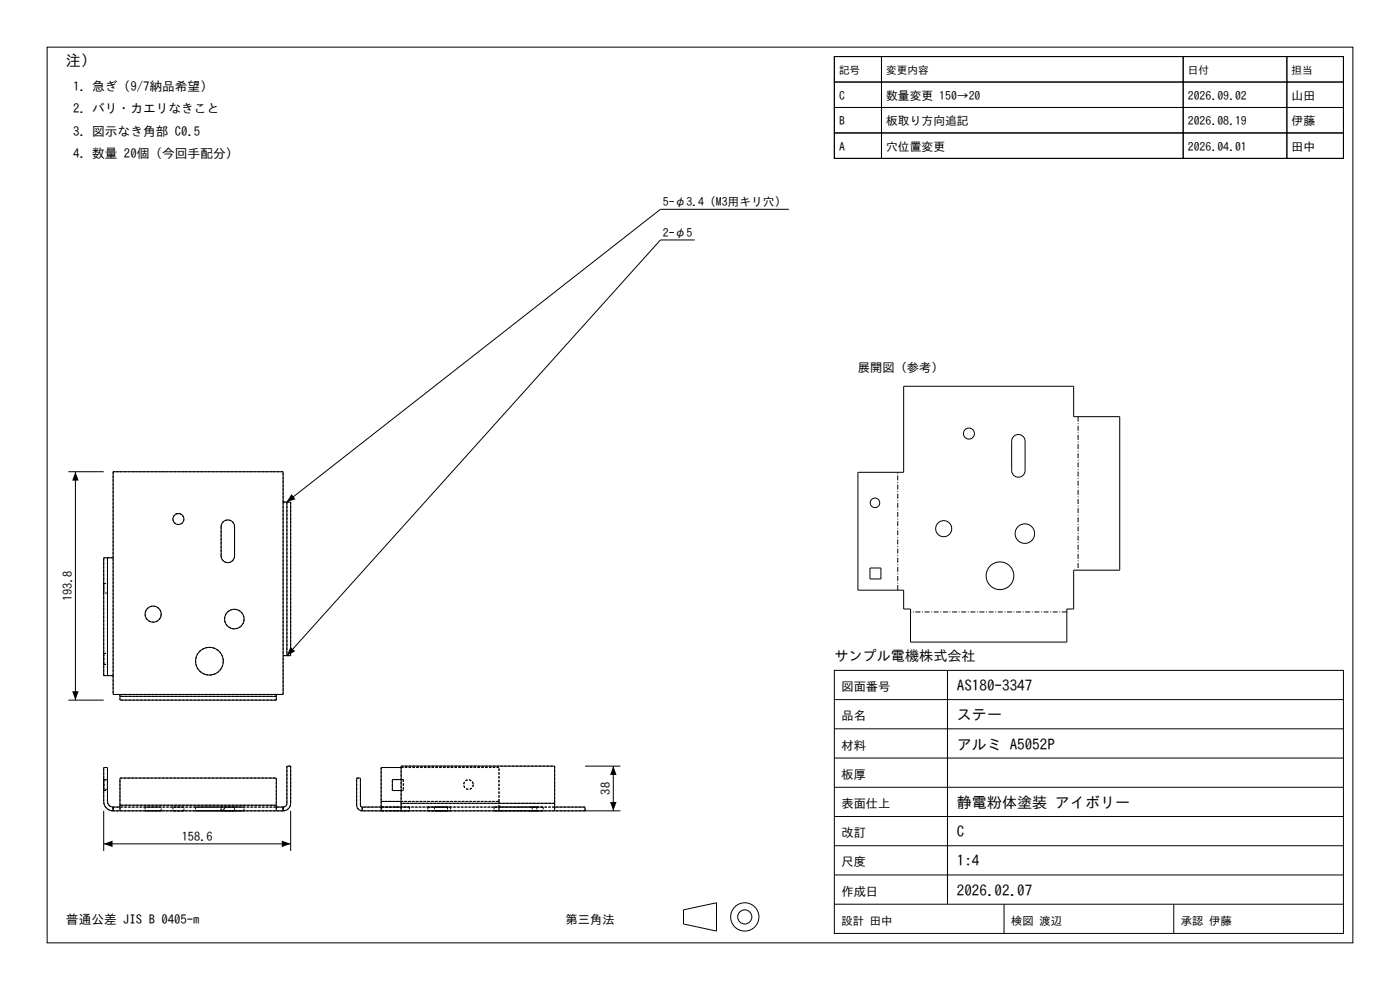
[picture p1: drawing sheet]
<svg xmlns="http://www.w3.org/2000/svg" width="297mm" height="210mm" viewBox="0 0 297 210" stroke-linecap="round" stroke-linejoin="round" font-family="sans-serif">
<g fill="none" stroke="#000" stroke-width=".21">
<path d="M10 10h277v190h-277zM177 12h10v5.4h-10zM177 17.4h10v5.4h-10zM177 12h108v21.6h-108zM187 12h64v5.4h-64zM187 17.4h64v5.4h-64zM251 12h22v5.4h-22zM251 17.4h22v5.4h-22zM273 12h12v5.4h-12zM273 17.4h12v5.4h-12zM177 22.8h10v5.4h-10zM177 28.2h10v5.4h-10z"/>
<path d="M187 22.8h64v5.4h-64zM187 28.2h64v5.4h-64zM251 22.8h22v5.4h-22zM251 28.2h22v5.4h-22zM273 22.8h12v5.4h-12zM273 28.2h12v5.4h-12zM147.4 50.9h-7.3l-79.2 88.2M167.4 44.4h-27.3l-79.3 62.1M191.7 81.9h36.1v6.5h9.7v32.5h-9.7v8.3h-1.5v7h-33.1v-7h-1.5v-4h-9.7v-25h9.7zM215 92.6a1.42 1.42 0 0 1 1.6-.3 1.42 1.42 0 0 1 .9 1.3v6.2a1.42 1.42 0 0 1-1.5 1.4 1.42 1.42 0 0 1-1.4-1.4v-6.2l.1-.6zM14.5 100.1h7.5M16 100.1v48.4"/>
<path d="M22.8 118.3h1.2M22.8 118.3h-.8v25h.8M22.8 118.3v25M24 100.1h36.1v47.2h-36.1zM47.3 110.7a1.42 1.42 0 0 1 1.6-.3 1.42 1.42 0 0 1 .9 1.3v6.2a1.42 1.42 0 0 1-1.5 1.5 1.42 1.42 0 0 1-1.4-1.5v-6.2zM60.1 106.5h.8M60.9 106.5h.8v32.6h-.8M60.9 106.5v32.6M60.1 139.1h.8M184.6 120.5h2.3v2.3h-2.3zM14.5 148.5h7.5M22.8 143.3h1.2"/>
<path d="M25.4 147.3v.4M25.4 147.7v.8h33.2v-.8M25.4 147.7h33.2M58.6 147.3v.4M177 142.2h108v55.8h-108zM177 154.6h108M177 148.4h108M201 142.2v49.6M22 172v8.5M22 179h39.7M24 171.2a1.2 1.2 0 0 1-1.2-1.2v-7.2h-.8v7.2a2 2 0 0 0 2 2M24 172h36.1"/>
<path d="M24 171.2h1.4M24 171.2v.8M25.4 170.8v1.2M25.4 170.8h33.2M25.4 170.8v-5.8h33.2v5.8M58.6 170.8v1.2M58.6 171.2h1.5M60.1 171.2l.4-.2 .4-.6v-7.9h.8l-.1 8.3-.5 .9-1 .3M60.1 171.2v.8M61.7 172v8.5M76.9 171.2l-.3-.1-.1-.3v-5.8h-.8v5.8a1.2 1.2 0 0 0 1.2 1.2M76.9 172h54.7"/>
<path d="M76.9 171.2h8.2M76.9 171.2v.8M80.9 170v1.2M80.9 170h4.2M85.1 170.4v1.6M85.1 170.4v-7.9h32.6v7.9M85.1 162.8h-4.2v7.2M85.1 170.4h32.6M85.1 165.4h-1.9v2.3h1.9M117.7 170.4v1.6M117.7 171.2h6.4v.8M124.1 162.5h7.5"/>
<path d="M130.1 162.5v9.5M177 179.4h108M177 173.2h108M177 167h108M177 160.8h108M145 193l7-1.5v6l-7-1.5zM177 191.8h108M177 185.6h108M213 191.8v6.2M249 191.8v6.2"/>
<circle cx="205.6" cy="92" r="1.17"/>
<circle cx="37.8" cy="110.1" r="1.17"/>
<circle cx="185.6" cy="106.7" r="1.01"/>
<circle cx="200.2" cy="112.1" r="1.71"/>
<circle cx="217.4" cy="113.2" r="2.07"/>
<circle cx="32.5" cy="130.3" r="1.71"/>
<circle cx="49.7" cy="131.3" r="2.07"/>
<circle cx="212.1" cy="122.1" r="2.94"/>
<circle cx="44.4" cy="140.3" r="2.94"/>
<circle cx="158" cy="194.5" r="3"/>
<circle cx="158" cy="194.5" r="1.5"/>
</g>
<g fill="none" stroke="#000" stroke-width=".21" stroke-dasharray=".5 .3" stroke-linecap="butt">
<path d="M24 100.1v18.2M24 118.3h-2M39 110.1a1.17 1.17 0 0 1-1.6 1.1 1.17 1.17 0 0 1-.3-2 1.17 1.17 0 0 1 1.9 .6v.3M46.9 111.7v6.2M46.9 111.7a1.42 1.42 0 0 1 1.4-1.4 1.42 1.42 0 0 1 1.5 1.4M49.8 117.9a1.42 1.42 0 0 1-1.5 1.5 1.42 1.42 0 0 1-1.4-1.5M49.8 117.9v-6.2M60.1 106.5v32.6M60.1 106.5v-6.4M60.1 100.1h-36.1M60.1 106.5h1.6M60.9 106.5v32.6"/>
<path d="M61.7 106.5v32.6M22 138.6v2.3M22 123.8v2M22 125.8v-2M22 138.6h.8M22 123.8h.8M22.8 138.6v2.3M22.8 123.8v2M22.8 125.8v-2M22.8 125.8h-.8M34.2 130.3a1.71 1.71 0 0 1-2.4 1.5 1.71 1.71 0 0 1-.4-2.8 1.71 1.71 0 0 1 2.7 .9l.1 .4M51.8 131.3a2.07 2.07 0 0 1-3 1.9 2.07 2.07 0 0 1-.4-3.5 2.07 2.07 0 0 1 3.3 1.2l.1 .4"/>
<path d="M60.1 139.1h1.6M22 143.3v-25M22 140.9v-2.3M22 140.9h.8M22.8 143.3v-25M22.8 140.9v-2.3M24 147.3h1.4M24 143.3v-25M24 143.3v4M24 143.3h-2M25.4 147.3v1.2M47.4 140.3a2.94 2.94 0 0 1-4.3 2.6 2.94 2.94 0 0 1-.4-5 2.94 2.94 0 0 1 4.6 1.8l.1 .6"/>
<path d="M58.6 147.3h-33.2M58.6 147.3h1.5M58.6 148.5h-33.2M58.6 147.3v1.2M58.6 147.7h-33.2M60.1 147.3v-8.2M22 170v-7.2M22 162.8h.8M22 165.4v2.3M22 167.7v-2.3M22 166.4v1M22 167.4v-2"/>
<path d="M22 165.4v1M22 165.4h.8M22 167.7h.8M22.8 170a1.2 1.2 0 0 0 1.2 1.2M22.8 170v-7.2M22.8 165.4v2.3M22.8 167.7v-2.3M22.8 166.4v1M22.8 167.4v-2M22.8 165.4v1M22.8 165.4h-.8M22.8 167.4h-.8"/>
<path d="M24 172v-.8M24 171.2v.8M24 172a2 2 0 0 1-2-2M25.4 171.2v.8M25.4 170.8v.4M25.4 170.8v-5.8M25.4 165h33.2M30.8 172h3.4M30.8 171.2h3.4M30.8 171.2v.8M34.2 172h-3.4M34.2 171.2h-3.4"/>
<path d="M34.2 172v-.8M36.7 172h2.3M36.7 171.2h2.3M36.7 171.2v.8M39 172h-2.3M39 171.2h-2.3M39 172v-.8M41.5 172h5.9M41.5 171.2h5.9M41.5 171.2v.8M46.9 172h2.9M46.9 171.2h2.9"/>
<path d="M46.9 172v-.8M47.4 172h-5.9M47.4 171.2h-5.9M47.4 172v-.8M47.6 172h4.2M47.6 171.2h4.2M47.6 171.2v.8M49.8 172h-2.9M49.8 171.2h-2.9M49.8 172v-.8M51.8 172h-4.2M51.8 171.2h-4.2"/>
<path d="M51.8 172v-.8M58.6 171.2h-33.2M58.6 171.2v.8M58.6 170.8h-33.2M58.6 170.8v.4M58.6 165v5.8M60.1 171.2v.8M60.1 172h-36.1M60.1 171.2h-36.1M60.1 172l.7-.2 .5-.4 .4-1M60.1 172v-.8M60.9 170.4l-.4 .6-.4 .2"/>
<path d="M60.9 162.5v7.9M61.7 162.5v7.9M61.7 162.5h-.8M75.7 170.8v-5.8M75.7 165h.8M76.5 170.8l.1 .3 .3 .1M76.5 170.8v-5.8M76.9 171.2v.8M76.9 172v-.8M76.9 172a1.2 1.2 0 0 1-1.2-1.2M80.9 172h25M80.9 172h-4"/>
<path d="M80.9 171.2h25M80.9 171.2h-4M80.9 170h25M80.9 172v-2M80.9 171.2v.8M80.9 162.8v7.2M81 172h5.9M81 171.2h5.9M81 171.2v.8M83.2 165.4h2.4M83.2 167.7v-2.3M83.9 172h-2.9"/>
<path d="M83.9 171.2h-2.9M85.1 171.2v.8M85.1 170.4v-7.9M85.1 170.4v.8M85.1 170h20.8M85.1 162.5h32.6M85.1 165.4h.5M85.6 165.4v2.3M85.6 167.7h-2.4M85.6 167.7h-.5M86.9 172h-3M86.9 171.2h-3"/>
<path d="M86.9 171.2v.8M90.8 172h4.1M90.8 171.2h4.1M90.8 171.2v.8M92.2 172h3.4M92.2 171.2h3.4M92.2 171.2v.8M92.9 172h-2.1M92.9 171.2h-2.1M93.9 172h-1.7M93.9 171.2h-1.7M94.9 172h-2"/>
<path d="M94.9 171.2h-2M94.9 171.2v.8M95.6 172h-1.7M95.6 171.2h-1.7M95.6 171.2v.8M100.4 166.4a1.01 1.01 0 0 1-1.4 .9 1.01 1.01 0 0 1-.3-1.6 1.01 1.01 0 0 1 1.6 .4l.1 .3M104.8 172h1.4M104.8 171.2h1.4M104.8 171.2v.8M105.9 171.2v.8M105.9 172v-2M105.9 170v1.2"/>
<path d="M105.9 170v-7.2M105.9 162.8h-25M105.9 162.8h-20.8M106.2 172h-1.4M106.2 172h6.3M106.2 171.2h-1.4M106.2 171.2h6.3M112.5 172h-6.3M112.5 172h1.4M112.5 171.2h-6.3M112.5 171.2h1.4M112.9 172h2.3"/>
<path d="M112.9 171.2h2.3M112.9 171.2v.8M113.9 172h-1.4M113.9 171.2h-1.4M113.9 171.2v.8M114.1 172h-1.2M114.1 171.2h-1.2M115.2 172h-1.1M115.2 171.2h-1.1M115.2 171.2v.8M117.7 171.2h-32.6M117.7 171.2v.8"/>
<path d="M117.7 170.4h-32.6M117.7 170.4v.8M117.7 162.5v7.9M124.1 172h-18.2M124.1 171.2h-18.2M124.1 172v-.8"/>
</g>
<path d="M16 100.1l.7 1.8h-1.4zM61.8 104.8l.9 1.1-1.9 .6zM61.6 137.2l1 .9-1.7 1zM15.3 146.6h1.4l-.7 1.9zM22 179l1.9-.7v1.4zM59.8 178.3l1.9 .7-1.9 .7zM129.4 170.1h1.4l-.7 1.9zM130.1 162.5l.7 1.9h-1.4z" fill="#000"/>
<path d="M228.7 88.4v32.5M190.5 125.2v-25M226.3 129.8h-33.1" fill="none" stroke="#000" stroke-width=".21" stroke-dasharray="1.1 .4 .2 .4" stroke-linecap="butt"/>
<g font-size="3.2">
<text x="14" y="14">注）</text>
<text x="203" y="146.6">AS180-3347</text>
<text x="203" y="152.8">ステー</text>
<text x="203" y="159">アルミ A5052P</text>
<text x="203" y="171.4">静電粉体塗装 アイボリー</text>
<text x="203" y="177.6">C</text>
<text x="203" y="183.8">1:4</text>
<text x="203" y="190">2026.02.07</text>
</g>
<text font-size="3" x="177" y="140.2">サンプル電機株式会社</text>
<g font-size="2.7">
<text x="15.5" y="19.2">1. 急ぎ（9/7納品希望）</text>
<text x="15.5" y="24">2. バリ・カエリなきこと</text>
<text x="15.5" y="28.8">3. 図示なき角部 C0.5</text>
<text x="15.5" y="33.6">4. 数量 20個（今回手配分）</text>
<text x="14" y="196">普通公差 JIS B 0405-m</text>
</g>
<g font-size="2.6">
<text x="182" y="78.9">展開図（参考）</text>
<text x="15.3" y="127.5" transform="rotate(-90 15.3 127.5)">193.8</text>
<text x="178.5" y="146.6">図面番号</text>
<text x="178.5" y="152.8">品名</text>
<text x="178.5" y="159">材料</text>
<text x="178.5" y="165.2">板厚</text>
<text x="129.4" y="168.6" transform="rotate(-90 129.4 168.6)">38</text>
<text x="178.5" y="171.4">表面仕上</text>
<text x="38.6" y="178.3">158.6</text>
<text x="178.5" y="177.6">改訂</text>
<text x="178.5" y="183.8">尺度</text>
<text x="178.5" y="190">作成日</text>
<text x="120" y="196">第三角法</text>
</g>
<g font-size="2.5">
<text x="178" y="21.2">C</text>
<text x="188" y="21.2">数量変更 150→20</text>
<text x="252" y="21.2">2026.09.02</text>
<text x="274" y="21.2">山田</text>
<text x="178" y="26.6">B</text>
<text x="188" y="26.6">板取り方向追記</text>
<text x="252" y="26.6">2026.08.19</text>
<text x="274" y="26.6">伊藤</text>
<text x="178" y="32">A</text>
<text x="188" y="32">穴位置変更</text>
<text x="252" y="32">2026.04.01</text>
<text x="274" y="32">田中</text>
<text x="140.6" y="43.8">5-φ3.4（M3用キリ穴）</text>
<text x="140.6" y="50.3">2-φ5</text>
</g>
<g font-size="2.4">
<text x="178.5" y="196.2">設計 田中</text>
<text x="214.5" y="196.2">検図 渡辺</text>
<text x="250.5" y="196.2">承認 伊藤</text>
</g>
<g font-size="2.3">
<text x="178" y="15.8">記号</text>
<text x="188" y="15.8">変更内容</text>
<text x="252" y="15.8">日付</text>
<text x="274" y="15.8">担当</text>
</g>
</svg>
